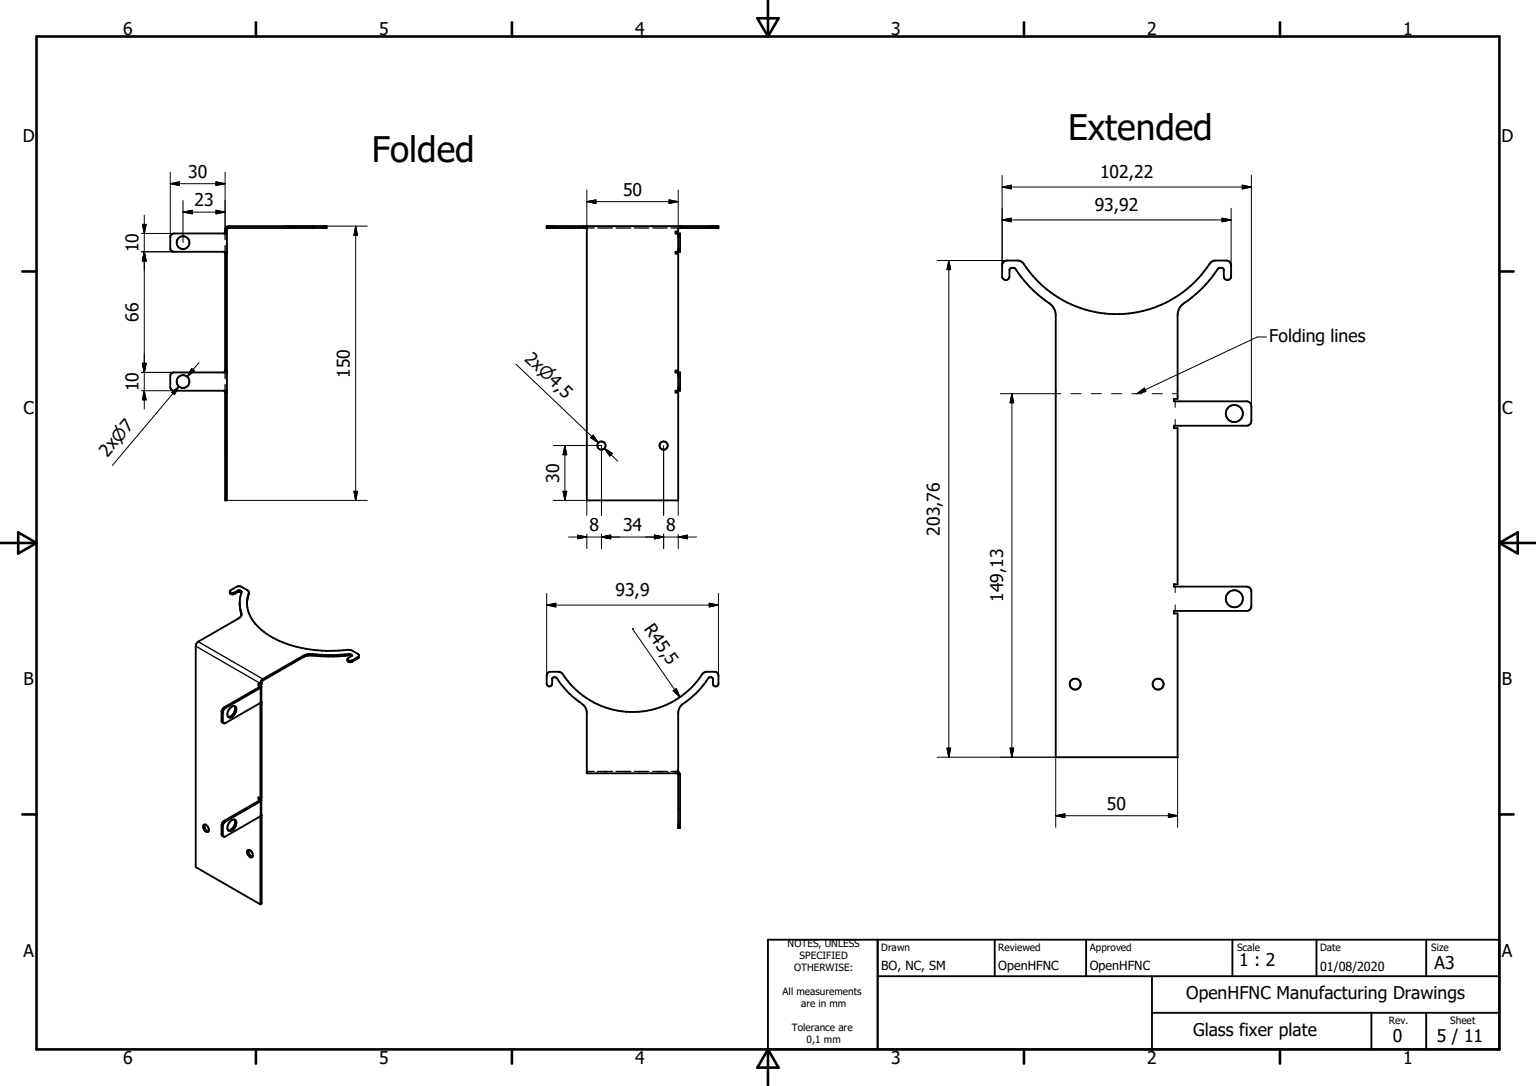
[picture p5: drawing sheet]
<svg xmlns="http://www.w3.org/2000/svg" width="420mm" height="297mm" viewBox="0 0 420 297" stroke-linecap="round" stroke-linejoin="round" font-family="sans-serif">
<g fill="none" stroke="#000" stroke-width=".51">
<path d="M61.5 63.3h.6M61.5 69.4h.6M61.5 63.9l.1-1.5 .5-.4 .5-.2h26.7v.6h-26.7l-.5 .3v74.2h-.6v-30M61.5 68.9v33M62.1 63.9h-14.6l-.7 .3-.2 .6v3.3l.2 .4 .5 .3 14.8 .1M85.3 61.8v.6M151 61.8v.6M160.5 61.9v75h24.9v-29.5h-.7v-.5h1.3v-5h-1.3v-.6h.7v-31.9h-.7v-.5h1.3v-5h-1.3v-.6h.7v-1.4M160.5 62.4h-11v-.6h46.9v.6h-11M185.4 63.9v5M194.9 61.8v.6M274.4 71.6l.7-.3 3.2-.1 1.2 .5a30.6 30.6 0 0 0 51.7 0l.9-.4 3.2-.1a1.3 1.3 0 0 1 1.3 1.4v3a1 1 0 0 1-1 1 1 1 0 0 1-1-1v-1.9a1.04 1.04 0 0 0-1.6-.1 36.4 36.4 0 0 1-10 10l-.8 1.2-.2 1.5v22.8h-1v.7h19.8a1.3 1.3 0 0 1 1.4 1.3v4a1.34 1.34 0 0 1-1.4 1.3h-19.8v.7h1v42.7h-1v.6h19.8a1.3 1.3 0 0 1 1.4 1.4v4a1.3 1.3 0 0 1-1.4 1.3h-19.8v.7h1v39.3h-33.3v-120.8a4.6 4.6 0 0 0-2.9-4.1 36 36 0 0 1-8.4-8.9 .91 .91 0 0 0-1.4 .6v1.7a1 1 0 0 1-1 1 1 1 0 0 1-1-1v-3.3z"/>
<path d="M61.5 101.3h.6M61.5 107.4h.6M62.1 101.9h-14.6l-.6 .2-.3 .7v3.3l.2 .4 .5 .3 14.8 .1M185.4 101.9v5M62.8 161.7l2-1.3 .7-.1 2.1 1.1 .4 .6M62.8 161.7a.87 .87 0 0 0 1.3 .3l1.2-.6 .8 .4a9.7 9.7 0 0 0-.1 6.4M62.8 161.7a.79 .79 0 0 0 .4 .8 .79 .79 0 0 0 .9-.1l1.2-.5 .7 .2M65.6 165.1l.2 1.9a1.45 1.45 0 0 1-.6 2.2l-11 6.3-.7 1v60.6l17.7 10.3M68 162l-.5 3.1M68 162a9 9 0 0 0 3.6 10.4 31.2 31.2 0 0 0 22.2 5.5l2-.1 2.3 1.3-.1 .9-1.7 1a.79 .79 0 0 1-.9 .1 .79 .79 0 0 1-.4-.8M96.1 179.5l-.5-.2a50.9 50.9 0 0 1-10.9 0l-1.5 .3-11.3 6.5-.3 .5v.5l-.4 .2M96.1 179.5l.1-.1a.57 .57 0 0 0-.8-.6 59.8 59.8 0 0 1-11.1 .1l-1.1 .3-11.3 6.5-.7 .8v.8"/>
<path d="M96.1 179.5l-1.1 .8M98.1 179.3l-1.8 1.3a.94 .94 0 0 1-1.3-.3M63.1 193.5a.91 .91 0 0 1 1.3-.3 .91 .91 0 0 1 .2 1.3 1.87 1.87 0 0 1-2.1 1.7 1.93 1.93 0 0 1 .6-2.7zM64.1 193.1a2.21 2.21 0 0 1-1.7 3M70.7 187.4l.3 .3-.2 .2-9.8 5.8-.4 1v2.4l.1 .4 .4 .3M71 187.2l-.3 .2M71.2 187.3l.3 .4v4.2M71.2 187.3l-.5-.3v.4M71.5 191.9l-.3 .3v26.2M71.5 192h.1M71.5 187.8l-.3 .3-9.9 5.8-.4 1 .1 2.7 .2 .2 .4-.1 10-5.7M71.6 192v26.2l-.4 .2"/>
<path d="M149.7 184.1l.8-.4h2.2l.8 .3a23 23 0 0 0 38.9 0l.9-.3h2.1l.7 .3 .3 .5v2.5a.75 .75 0 0 1-.7 .7 .75 .75 0 0 1-.8-.7v-1.3a.7 .7 0 0 0-.5-.5 .7 .7 0 0 0-.7 .2 27.7 27.7 0 0 1-7.5 7.6l-.6 1.2-.2 .8v16.5h-24.9v-16.5a3.6 3.6 0 0 0-2.3-3.1 29.4 29.4 0 0 1-6.2-6.7l-.9 .2-.1 1.6a.75 .75 0 0 1-.8 .7 .75 .75 0 0 1-.7-.7v-2.3zM70.7 218.5l.3 .2-.2 .3-9.8 5.7-.4 .8v2.6l.1 .4 .4 .3M71 218.3l-.3 .2M71.2 218.4l.3 .3v4.3M71.2 218.4l-.5-.3v.4M71.5 218.8l-.3 .4-9.7 5.6-.6 1.1 .2 2.9M185.4 211.1l.5 .5 .1 .4v14.5h-.6v-14.5l-.2-.4-.2-.1M55.7 225.6a1.26 1.26 0 0 1 1.2 1.9 1.33 1.33 0 0 1-1.2-1.9zM56 225.5a1.46 1.46 0 0 0 1 1.8M63.1 224.5a.91 .91 0 0 1 1.3-.3 .91 .91 0 0 1 .2 1.4 1.82 1.82 0 0 1-2.1 1.6 2.1 2.1 0 0 1 .6-2.7zM64.1 224.1a2.22 2.22 0 0 1-1.7 3M68 232.4a1.53 1.53 0 0 0 1.1 1.9"/>
<path d="M68 232.4a.93 .93 0 0 0-.5 .9 .93 .93 0 0 0 .5 .8l.6 .4 .4-.2M68 232.4a1.44 1.44 0 0 1 1 1.9M71.5 223l-.3 .2v24.2M71.5 223h.1M71.6 223l-10 5.8h-.5M71.6 223v24.1l-.4 .3M210 257h200v30h-200zM240 257v30M272 257v10M297 257v10M337 257v10M360 257v10"/>
<path d="M390 257v10M240 267h170M315 277h95M315 267v20M375 277v10M390 277v10"/>
<circle cx="50" cy="66.4" r="1.75"/>
<circle cx="50" cy="104.3" r="1.75"/>
<circle cx="337.5" cy="113.1" r="2.33"/>
<circle cx="164.4" cy="121.9" r="1.13"/>
<circle cx="181.5" cy="121.9" r="1.13"/>
<circle cx="337.5" cy="163.8" r="2.33"/>
<circle cx="294" cy="187.1" r="1.5"/>
<circle cx="316.7" cy="187.1" r="1.5"/>
</g>
<g fill="none" stroke="#000" stroke-width=".36">
<path d="M61.5 63.9v1.6M61.5 67.2v1.7M78.3 61.8v.2M78.3 62.2v.2M87.8 61.8v.2M87.8 62.2v.2M160.5 62.4h2M163.4 62.4h4.1M168.5 62.4h4M173.5 62.4h3.9M178.5 62.4h3.9M183.5 62.4h1.9"/>
<path d="M185.4 68.1h.2M185.4 64.6h.2M185.8 68.1h.2M185.8 64.6h.2M61.5 101.9v1.6M61.5 105.2v1.7M185.4 106.1h.2M185.4 102.6h.2M185.8 106.1h.2M185.8 102.6h.2M61.5 123h.2M61.5 120.7h.2"/>
<path d="M61.9 123h.2M61.9 120.7h.2M53.5 176.7l17.7 10.2 .4-.2M54.2 175.5l17.7 10.2v.4M64.1 162v.4M65 161.5v.4M65.7 161.5v.4M65.9 161.6v.5M66 167.6v.4M68 162.2v.4M82.9 179.4v.4M85.5 178.9v.4"/>
<path d="M95.4 178.8v.5M95.9 178.9v.4M96.1 179v.5M97.9 179.7v.4M60.6 197.1l.3 .2M60.6 194.7l.3 .2M61.3 193.5l.3 .2M71.2 187.3l-.4 .2v.4l.4 .2v4.1M96.3 180.6v.4M71.2 218.4l-.4 .2v.4l.4 .2v4M160.5 211h2M163.3 211v.2"/>
<path d="M163.3 211.3v.2M163.4 211h4.1M165.6 211v.2M165.6 211.3v.2M168.5 211h4M173.5 211h3.9M178.5 211h3.9M180.3 211v.2M180.3 211.3v.2M182.6 211v.2M182.6 211.3v.2M183.5 211h1.9"/>
<path d="M184.7 211v.2M184.7 211.3v.2M185 211h.1M185.3 211l.1 .1M60.6 228.1l.3 .3M60.6 225.7l.3 .2M61.3 224.5l.3 .2M185.4 224.7h.2M185.4 221.2h.2M185.8 224.7h.2M185.8 221.2h.2"/>
</g>
<circle cx="185.1" cy="211" r=".18" fill="#000"/>
<g fill="none" stroke="#000" stroke-width=".71">
<path d="M10 10h400v277h-400zM70 6.1v3.9M140 6.1v3.9M207.1 5h5.8l-2.9 5zM210 0v10M280 6.1v3.9M350 6.1v3.9M6.1 74.2h3.9M410 74.2h3.9M0 148.5h10M5 145.6l5 2.9-5 2.9zM410 148.5h10"/>
<path d="M410 148.5l5-2.9v5.8zM6.1 222.7h3.9M410 222.7h3.9M70 287v3.9M140 287v3.9M210 287v10M210 287l2.9 5h-5.8zM280 287v3.9M350 287v3.9"/>
</g>
<g fill="none" stroke="#000" stroke-width=".27">
<path d="M39.4 58.9v53M46.6 50.2h14.9M46.6 50.2l2.4-.5v1zM46.6 47.1v17.7M50 58h11.5M50 58l2.6-.5v1zM50 54.8v11.5M59.1 57.5l2.4 .5-2.4 .5zM59.1 49.7l2.4 .5-2.4 .5zM61.5 47.1v16.8M160.5 55.1h24.9M160.5 55.1l2.5-.4v1z"/>
<path d="M160.5 52v10.9M183 54.7l2.4 .4-2.4 .6zM185.4 52v10.9M274 51.2l2.5-.6v1.1zM274 48v24.6M274 51.2h68.2M334.1 59.7l2.5 .4-2.5 .6zM336.6 57v15.6M339.7 50.6l2.5 .6-2.5 .5zM342.2 48v63.1M38.7 68.9h8.8M38.7 63.9h8.8"/>
<path d="M38.9 61.4h1.1l-.6 2.5zM39.4 68.9l.6 2.5h-1.1zM78.1 61.8h22.3M97.3 61.8v75.1M97.3 61.8l.5 2.6h-1zM256.3 71.2h19.1M259.4 71.2v135.9M259.4 71.2l.5 2.5h-1zM274 60.1h62.6M274 60.1l2.5-.4v1zM38.9 99.4h1.1l-.6 2.5zM54.4 99.2l-3.2 3.8"/>
<path d="M141 99.6l22.6 21.5M346.3 92.2h-2.5l-33 15.5M38.7 101.9h8.8M38.7 106.9h7.9M39.4 106.9l.6 2.4h-1.1zM46.9 107.3l2-1.6-1.2 2.2zM48.9 105.7l-1.6 1.9M48.9 105.7l-18.2 21.6M52.4 100.8l.8 .6-2 1.6zM161.8 119.4l1.8 1.7M162.2 119l1.4 2.1-2.1-1.4zM273.5 107.7h16.5"/>
<path d="M276.7 107.7v99.4M276.7 107.7l.5 2.5h-1zM292.8 107.7h2.8M298.4 107.7h2.8M303.9 107.7h2.8M309.5 107.7h2.8M310.8 107.7l2.1-1.6 .4 1zM315 107.7h2.8M320.6 107.7h1.4M321.3 109.8v1.6M321.3 114.8v1.6M62.1 136.9h38.3"/>
<path d="M96.8 134.4h1l-.5 2.5zM151.3 136.9h9.2v4M151.3 121.8h13.2v19.1M153.9 134.4h1.1l-.5 2.5zM154.5 121.8v15.1M154.5 121.8l.5 2.6h-1.1zM165.3 122.6l3.6 3.5M165.3 122.6l2.1 1.4-.7 .7zM181.5 121.8v19.1M185.4 136.9v4M155.4 146.9h35M158 146.4l2.5 .5-2.5 .4z"/>
<path d="M160.5 146.1v3.9M164.5 146.9l2.5-.5v.9zM164.5 146.1v3.9M178.9 146.4l2.6 .5-2.6 .4zM181.5 146.1v3.9M185.4 146.1v3.9M185.4 146.9l2.6-.5v.9zM149.5 165.5h46.9M149.5 165.5l2.5-.5v1zM149.5 162.3v22.4M172.9 172h.1M172.9 172l13 18.7"/>
<path d="M193.9 165l2.5 .5-2.5 .5zM196.4 162.3v22.4M321.3 160.4v1.7M321.3 165.4v1.7M184.1 188.9l.8-.6 1 2.4zM256.3 207.1h32.4v19.2M258.9 204.6h1l-.5 2.5zM276.2 204.6h1l-.5 2.5zM322 207.1v19.2M288.7 223.1h33.3M288.7 223.1l2.5-.5v1zM319.5 222.6l2.5 .5-2.5 .5z"/>
</g>
<g fill="#000" stroke="#000" stroke-width=".27">
<path d="M46.6 50.2l2.4-.5v1zM50 58l2.6-.5v1zM59.1 57.5l2.4 .5-2.4 .5zM59.1 49.7l2.4 .5-2.4 .5zM160.5 55.1l2.5-.4v1zM183 54.7l2.4 .4-2.4 .6zM274 60.1l2.5-.4v1zM274 51.2l2.5-.6v1.1zM339.7 50.6l2.5 .6-2.5 .5zM38.9 61.4h1.1l-.6 2.5zM39.4 68.9l.6 2.5h-1.1zM97.3 61.8l.5 2.6h-1z"/>
<path d="M259.4 71.2l.5 2.5h-1zM334.1 59.7l2.5 .4-2.5 .6zM38.9 99.4h1.1l-.6 2.5zM39.4 106.9l.6 2.4h-1.1zM46.9 107.3l2-1.6-1.2 2.2zM52.4 100.8l.8 .6-2 1.6zM162.2 119l1.4 2.1-2.1-1.4zM276.7 107.7l.5 2.5h-1zM310.8 107.7l2.1-1.6 .4 1zM96.8 134.4h1l-.5 2.5zM153.9 134.4h1.1l-.5 2.5zM154.5 121.8l.5 2.6h-1.1z"/>
<path d="M165.3 122.6l2.1 1.4-.7 .7zM158 146.4l2.5 .5-2.5 .4zM164.5 146.9l2.5-.5v.9zM178.9 146.4l2.6 .5-2.6 .4zM185.4 146.9l2.6-.5v.9zM149.5 165.5l2.5-.5v1zM193.9 165l2.5 .5-2.5 .5zM184.1 188.9l.8-.6 1 2.4zM258.9 204.6h1l-.5 2.5zM276.2 204.6h1l-.5 2.5zM288.7 223.1l2.5-.5v1zM319.5 222.6l2.5 .5-2.5 .5z"/>
</g>
<g font-size="9.6">
<text x="292.1" y="38.3">Extended</text>
<text x="101.6" y="44.4">Folded</text>
</g>
<g font-size="4.8">
<text x="33.7" y="9.6">6</text>
<text x="103.7" y="9.6">5</text>
<text x="173.7" y="9.6">4</text>
<text x="243.7" y="9.6">3</text>
<text x="313.6" y="9.6">2</text>
<text x="383.6" y="9.6">1</text>
<text x="6.2" y="38.9">D</text>
<text x="410.5" y="38.9">D</text>
<text x="51.4" y="48.6">30</text>
<text x="170.3" y="53.6">50</text>
<text x="300.8" y="48.8">102,22</text>
<text x="53.2" y="56.4">23</text>
<text x="299.3" y="57.8">93,92</text>
<text x="37.9" y="69" transform="rotate(-90 37.9 69)">10</text>
<text x="37.9" y="88" transform="rotate(-90 37.9 88)">66</text>
<text x="347" y="93.5">Folding lines</text>
<text x="143.3" y="98.3" transform="rotate(44 143.3 98.3)">2x</text>
<text x="37.9" y="107" transform="rotate(-90 37.9 107)">10</text>
<text x="95.7" y="103.3" transform="rotate(-90 95.7 103.3)">150</text>
<text x="149.7" y="104.5" transform="rotate(44 149.7 104.5)">4,5</text>
<text x="6.4" y="113.1">C</text>
<text x="410.7" y="113.1">C</text>
<text x="29.4" y="125.2" transform="rotate(-50 29.4 125.2)">2xn7</text>
<text x="152.9" y="132" transform="rotate(-90 152.9 132)">30</text>
<text x="161.2" y="145.3">8</text>
<text x="170.3" y="145.3">34</text>
<text x="182.2" y="145.3">8</text>
<text x="257" y="146.5" transform="rotate(-90 257 146.5)">203,76</text>
<text x="168.3" y="163.1">93,9</text>
<text x="274.3" y="164.7" transform="rotate(-90 274.3 164.7)">149,13</text>
<text x="175.9" y="172" transform="rotate(55 175.9 172)">R45,5</text>
<text x="6.4" y="187.4">B</text>
<text x="410.7" y="187.4">B</text>
<text x="302.7" y="221.5">50</text>
<text x="6.4" y="261.6">A</text>
<text x="410.6" y="261.6">A</text>
<text x="338.8" y="264.2">1 : 2</text>
<text x="392.3" y="265">A3</text>
<text x="324.4" y="273.3">OpenHFNC Manufacturing Drawings</text>
<text x="326.2" y="283.3">Glass fixer plate</text>
<text x="380.9" y="284.9">0</text>
<text x="392.9" y="284.9">5 / 11</text>
<text x="33.7" y="290.9">6</text>
<text x="103.7" y="290.9">5</text>
<text x="173.7" y="290.9">4</text>
<text x="243.7" y="290.9">3</text>
<text x="313.6" y="290.9">2</text>
<text x="383.6" y="290.9">1</text>
</g>
<text font-size="4.6" x="146.9" y="101.8" transform="rotate(43 146.9 101.8)">n</text>
<g font-size="3.4">
<text x="241" y="265.3">BO, NC, SM</text>
<text x="273" y="265.3">OpenHFNC</text>
<text x="298" y="265.3">OpenHFNC</text>
<text x="361" y="265.4">01/08/2020</text>
</g>
<g font-size="2.7">
<text x="215.3" y="259">NOTES, UNLESS</text>
<text x="218.7" y="262.3">SPECIFIED</text>
<text x="241" y="260">Drawn</text>
<text x="273" y="260.1">Reviewed</text>
<text x="298" y="260.1">Approved</text>
<text x="338.2" y="260">Scale</text>
<text x="361" y="260">Date</text>
<text x="391.3" y="260">Size</text>
<text x="217.1" y="265.6">OTHERWISE:</text>
<text x="214" y="272.2">All measurements</text>
<text x="219" y="275.5">are in mm</text>
<text x="379.8" y="280">Rev.</text>
<text x="396.5" y="280.1">Sheet</text>
<text x="216.5" y="282.1">Tolerance are</text>
<text x="220.6" y="285.4">0,1 mm</text>
</g>
</svg>
